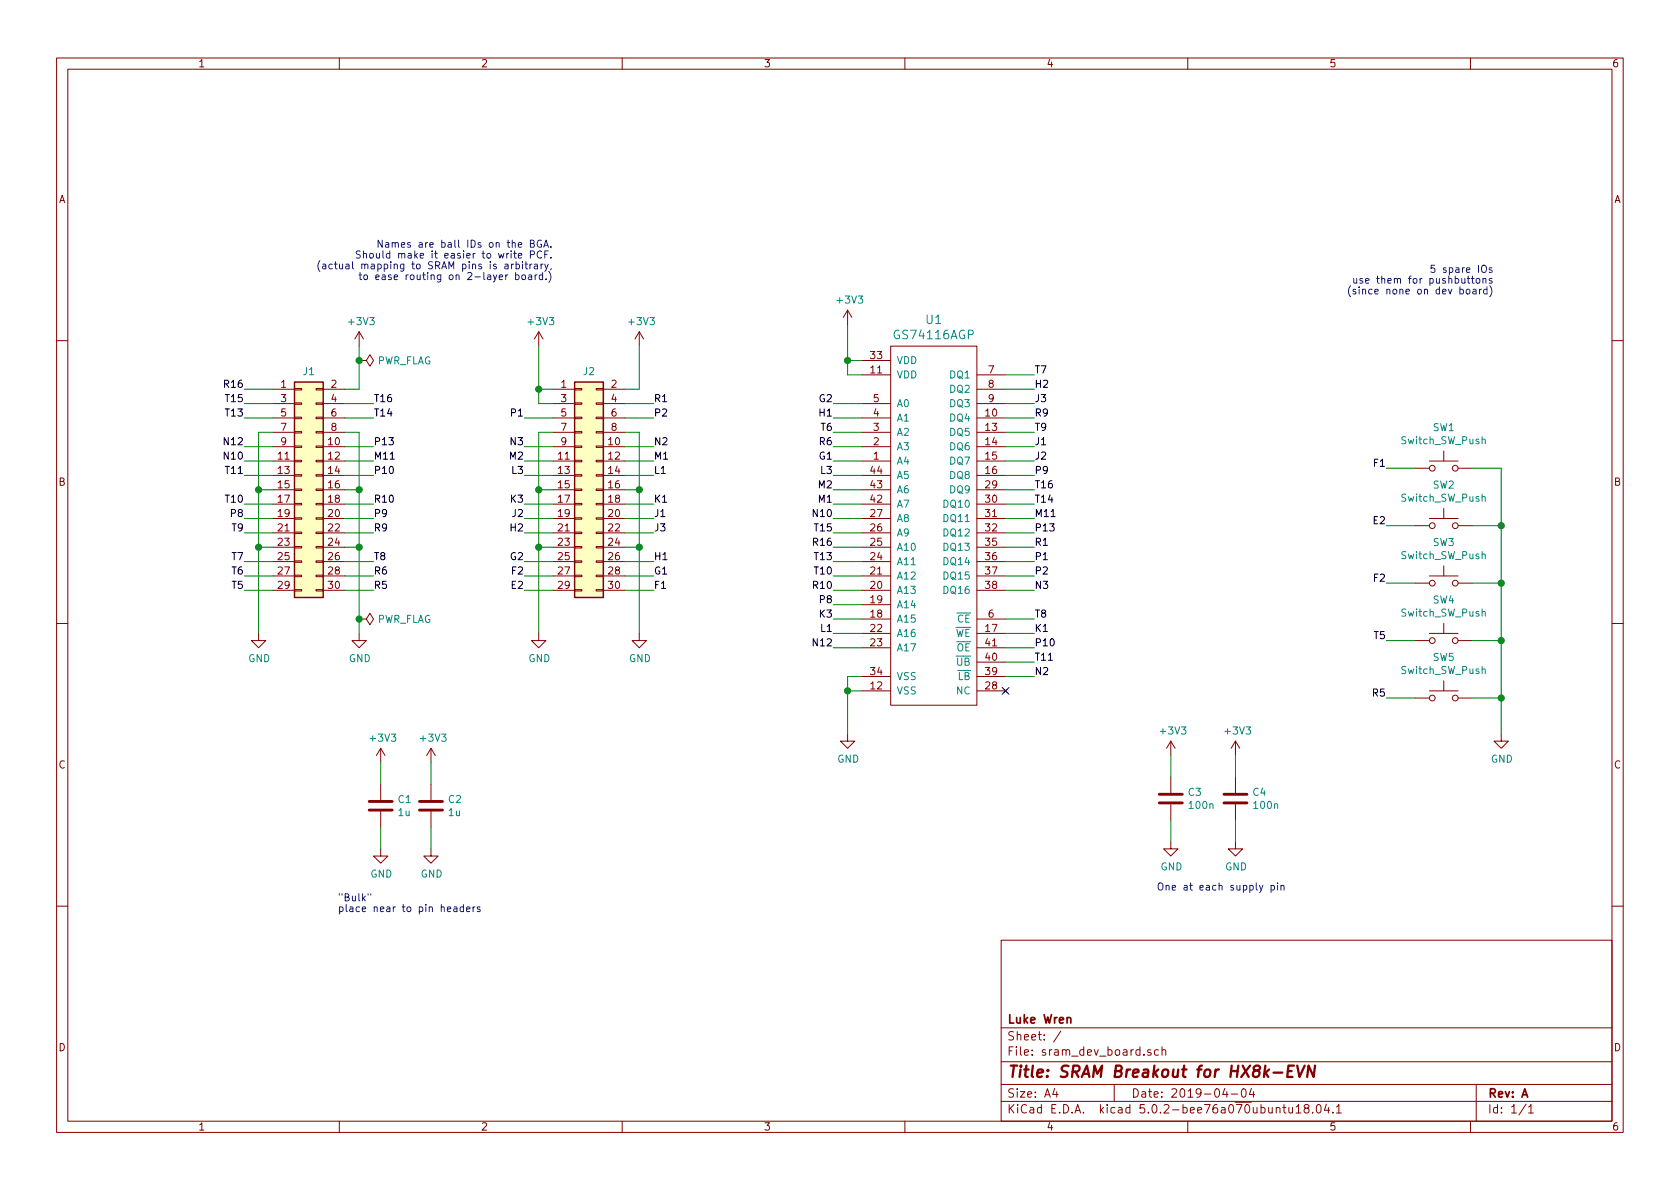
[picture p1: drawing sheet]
EESchema Schematic File Version 4
EELAYER 26 0
EELAYER END
$Descr A4 11693 8268
encoding utf-8
Sheet 1 1
Title "SRAM Breakout for HX8k-EVN"
Date "2019-04-04"
Rev "A"
Comp "Luke Wren"
Comment1 ""
Comment2 ""
Comment3 ""
Comment4 ""
$EndDescr
$Comp
L fpgaboy-cache:fpgaboy-rescue_GS74116AGP_ U1
U 1 1
P 6500 3650
F 0 "U1" H 6500 5087 60  0000 C CNN
F 1 "GS74116AGP" H 6500 4981 60  0000 C CNN
F 2 "fpgaboy_parts:TSOP_II_44" H 6500 3650 60  0001 C CNN
F 3 "" H 6500 3650 60  0001 C CNN
	1    6500 3650
	1    0    0    -1  
$EndComp
Wire Wire Line
	1900 3000 1800 3000
Wire Wire Line
	1800 3000 1800 3400
Wire Wire Line
	1900 3400 1800 3400
Connection ~ 1800 3400
Wire Wire Line
	1800 3400 1800 3800
$Comp
L Connector_Generic:Conn_02x15_Odd_Even J1
U 1 1
P 2100 3400
F 0 "J1" H 2150 4225 50  0000 C CNN
F 1 "Conn_02x15_Odd_Even" H 2150 4226 50  0001 C CNN
F 2 "Connector_PinHeader_2.54mm:PinHeader_2x15_P2.54mm_Vertical" H 2100 3400 50  0001 C CNN
F 3 "~" H 2100 3400 50  0001 C CNN
	1    2100 3400
	1    0    0    -1  
$EndComp
Wire Wire Line
	1900 3800 1800 3800
Connection ~ 1800 3800
Wire Wire Line
	1800 3800 1800 4400
Wire Wire Line
	2400 3000 2500 3000
Wire Wire Line
	2500 3000 2500 3400
Wire Wire Line
	2400 3400 2500 3400
Connection ~ 2500 3400
Wire Wire Line
	2500 3400 2500 3800
Wire Wire Line
	2400 3800 2500 3800
Connection ~ 2500 3800
Wire Wire Line
	2500 3800 2500 4300
Wire Wire Line
	1900 2700 1700 2700
Wire Wire Line
	1900 2800 1700 2800
Wire Wire Line
	1900 2900 1700 2900
Wire Wire Line
	1900 3100 1700 3100
Wire Wire Line
	1900 3200 1700 3200
Wire Wire Line
	1900 3300 1700 3300
Wire Wire Line
	1900 3500 1700 3500
Wire Wire Line
	1900 3600 1700 3600
Wire Wire Line
	1900 3700 1700 3700
Wire Wire Line
	1900 3900 1700 3900
Wire Wire Line
	1900 4000 1700 4000
Wire Wire Line
	1900 4100 1700 4100
Wire Wire Line
	2400 2800 2600 2800
Wire Wire Line
	2400 2900 2600 2900
Wire Wire Line
	2400 3100 2600 3100
Wire Wire Line
	2400 3200 2600 3200
Wire Wire Line
	2400 3300 2600 3300
Wire Wire Line
	2400 3500 2600 3500
Wire Wire Line
	2400 3600 2600 3600
Wire Wire Line
	2400 3700 2600 3700
Wire Wire Line
	2400 3900 2600 3900
Wire Wire Line
	2400 4000 2600 4000
Wire Wire Line
	2400 4100 2600 4100
$Comp
L power:GND #PWR0101
U 1 1
P 1800 4400
F 0 "#PWR0101" H 1800 4150 50  0001 C CNN
F 1 "GND" H 1805 4227 50  0000 C CNN
F 2 "" H 1800 4400 50  0001 C CNN
F 3 "" H 1800 4400 50  0001 C CNN
	1    1800 4400
	1    0    0    -1  
$EndComp
$Comp
L power:GND #PWR0102
U 1 1
P 2500 4400
F 0 "#PWR0102" H 2500 4150 50  0001 C CNN
F 1 "GND" H 2505 4227 50  0000 C CNN
F 2 "" H 2500 4400 50  0001 C CNN
F 3 "" H 2500 4400 50  0001 C CNN
	1    2500 4400
	1    0    0    -1  
$EndComp
$Comp
L power:+3V3 #PWR0103
U 1 1
P 2500 2400
F 0 "#PWR0103" H 2500 2250 50  0001 C CNN
F 1 "+3V3" H 2515 2573 50  0000 C CNN
F 2 "" H 2500 2400 50  0001 C CNN
F 3 "" H 2500 2400 50  0001 C CNN
	1    2500 2400
	1    0    0    -1  
$EndComp
Wire Wire Line
	2400 2700 2500 2700
Wire Wire Line
	2500 2700 2500 2500
Wire Wire Line
	3850 3000 3750 3000
Wire Wire Line
	3750 3000 3750 3400
Wire Wire Line
	3850 3400 3750 3400
Connection ~ 3750 3400
Wire Wire Line
	3750 3400 3750 3800
$Comp
L Connector_Generic:Conn_02x15_Odd_Even J2
U 1 1
P 4050 3400
F 0 "J2" H 4100 4225 50  0000 C CNN
F 1 "Conn_02x15_Odd_Even" H 4100 4226 50  0001 C CNN
F 2 "Connector_PinHeader_2.54mm:PinHeader_2x15_P2.54mm_Vertical" H 4050 3400 50  0001 C CNN
F 3 "~" H 4050 3400 50  0001 C CNN
	1    4050 3400
	1    0    0    -1  
$EndComp
Wire Wire Line
	3850 3800 3750 3800
Connection ~ 3750 3800
Wire Wire Line
	3750 3800 3750 4400
Wire Wire Line
	4350 3000 4450 3000
Wire Wire Line
	4450 3000 4450 3400
Wire Wire Line
	4350 3400 4450 3400
Connection ~ 4450 3400
Wire Wire Line
	4450 3400 4450 3800
Wire Wire Line
	4350 3800 4450 3800
Connection ~ 4450 3800
Wire Wire Line
	4450 3800 4450 4400
Wire Wire Line
	3850 2700 3750 2700
Wire Wire Line
	3850 2800 3750 2800
Wire Wire Line
	3850 2900 3650 2900
Wire Wire Line
	3850 3100 3650 3100
Wire Wire Line
	3850 3200 3650 3200
Wire Wire Line
	3850 3300 3650 3300
Wire Wire Line
	3850 3500 3650 3500
Wire Wire Line
	3850 3600 3650 3600
Wire Wire Line
	3850 3700 3650 3700
Wire Wire Line
	3850 3900 3650 3900
Wire Wire Line
	3850 4000 3650 4000
Wire Wire Line
	3850 4100 3650 4100
Wire Wire Line
	4350 2900 4550 2900
Wire Wire Line
	4350 3100 4550 3100
Wire Wire Line
	4350 3200 4550 3200
Wire Wire Line
	4350 3300 4550 3300
Wire Wire Line
	4350 3500 4550 3500
Wire Wire Line
	4350 3600 4550 3600
Wire Wire Line
	4350 3700 4550 3700
Wire Wire Line
	4350 3900 4550 3900
Wire Wire Line
	4350 4000 4550 4000
Wire Wire Line
	4350 4100 4550 4100
$Comp
L power:GND #PWR0104
U 1 1
P 3750 4400
F 0 "#PWR0104" H 3750 4150 50  0001 C CNN
F 1 "GND" H 3755 4227 50  0000 C CNN
F 2 "" H 3750 4400 50  0001 C CNN
F 3 "" H 3750 4400 50  0001 C CNN
	1    3750 4400
	1    0    0    -1  
$EndComp
$Comp
L power:GND #PWR0105
U 1 1
P 4450 4400
F 0 "#PWR0105" H 4450 4150 50  0001 C CNN
F 1 "GND" H 4455 4227 50  0000 C CNN
F 2 "" H 4450 4400 50  0001 C CNN
F 3 "" H 4450 4400 50  0001 C CNN
	1    4450 4400
	1    0    0    -1  
$EndComp
$Comp
L power:+3V3 #PWR0106
U 1 1
P 4450 2400
F 0 "#PWR0106" H 4450 2250 50  0001 C CNN
F 1 "+3V3" H 4465 2573 50  0000 C CNN
F 2 "" H 4450 2400 50  0001 C CNN
F 3 "" H 4450 2400 50  0001 C CNN
	1    4450 2400
	1    0    0    -1  
$EndComp
Wire Wire Line
	4350 2700 4450 2700
Wire Wire Line
	4450 2700 4450 2400
Wire Wire Line
	3750 2700 3750 2400
$Comp
L power:+3V3 #PWR0107
U 1 1
P 3750 2400
F 0 "#PWR0107" H 3750 2250 50  0001 C CNN
F 1 "+3V3" H 3765 2573 50  0000 C CNN
F 2 "" H 3750 2400 50  0001 C CNN
F 3 "" H 3750 2400 50  0001 C CNN
	1    3750 2400
	1    0    0    -1  
$EndComp
$Comp
L Device:C C1
U 1 1
P 2650 5600
F 0 "C1" H 2765 5646 50  0000 L CNN
F 1 "1u" H 2765 5555 50  0000 L CNN
F 2 "Capacitor_SMD:C_0603_1608Metric_Pad1.05x0.95mm_HandSolder" H 2688 5450 50  0001 C CNN
F 3 "~" H 2650 5600 50  0001 C CNN
	1    2650 5600
	1    0    0    -1  
$EndComp
$Comp
L power:GND #PWR0108
U 1 1
P 2650 5900
F 0 "#PWR0108" H 2650 5650 50  0001 C CNN
F 1 "GND" H 2655 5727 50  0000 C CNN
F 2 "" H 2650 5900 50  0001 C CNN
F 3 "" H 2650 5900 50  0001 C CNN
	1    2650 5900
	1    0    0    -1  
$EndComp
$Comp
L power:+3V3 #PWR0109
U 1 1
P 2650 5300
F 0 "#PWR0109" H 2650 5150 50  0001 C CNN
F 1 "+3V3" H 2665 5473 50  0000 C CNN
F 2 "" H 2650 5300 50  0001 C CNN
F 3 "" H 2650 5300 50  0001 C CNN
	1    2650 5300
	1    0    0    -1  
$EndComp
Wire Wire Line
	2650 5300 2650 5450
Wire Wire Line
	2650 5750 2650 5900
$Comp
L Device:C C2
U 1 1
P 3000 5600
F 0 "C2" H 3115 5646 50  0000 L CNN
F 1 "1u" H 3115 5555 50  0000 L CNN
F 2 "Capacitor_SMD:C_0603_1608Metric_Pad1.05x0.95mm_HandSolder" H 3038 5450 50  0001 C CNN
F 3 "~" H 3000 5600 50  0001 C CNN
	1    3000 5600
	1    0    0    -1  
$EndComp
$Comp
L power:GND #PWR0110
U 1 1
P 3000 5900
F 0 "#PWR0110" H 3000 5650 50  0001 C CNN
F 1 "GND" H 3005 5727 50  0000 C CNN
F 2 "" H 3000 5900 50  0001 C CNN
F 3 "" H 3000 5900 50  0001 C CNN
	1    3000 5900
	1    0    0    -1  
$EndComp
$Comp
L power:+3V3 #PWR0111
U 1 1
P 3000 5300
F 0 "#PWR0111" H 3000 5150 50  0001 C CNN
F 1 "+3V3" H 3015 5473 50  0000 C CNN
F 2 "" H 3000 5300 50  0001 C CNN
F 3 "" H 3000 5300 50  0001 C CNN
	1    3000 5300
	1    0    0    -1  
$EndComp
Wire Wire Line
	3000 5300 3000 5450
Wire Wire Line
	3000 5750 3000 5900
$Comp
L Device:C C3
U 1 1
P 8150 5550
F 0 "C3" H 8265 5596 50  0000 L CNN
F 1 "100n" H 8265 5505 50  0000 L CNN
F 2 "Capacitor_SMD:C_0603_1608Metric_Pad1.05x0.95mm_HandSolder" H 8188 5400 50  0001 C CNN
F 3 "~" H 8150 5550 50  0001 C CNN
	1    8150 5550
	1    0    0    -1  
$EndComp
$Comp
L power:GND #PWR0112
U 1 1
P 8150 5850
F 0 "#PWR0112" H 8150 5600 50  0001 C CNN
F 1 "GND" H 8155 5677 50  0000 C CNN
F 2 "" H 8150 5850 50  0001 C CNN
F 3 "" H 8150 5850 50  0001 C CNN
	1    8150 5850
	1    0    0    -1  
$EndComp
$Comp
L power:+3V3 #PWR0113
U 1 1
P 8150 5250
F 0 "#PWR0113" H 8150 5100 50  0001 C CNN
F 1 "+3V3" H 8165 5423 50  0000 C CNN
F 2 "" H 8150 5250 50  0001 C CNN
F 3 "" H 8150 5250 50  0001 C CNN
	1    8150 5250
	1    0    0    -1  
$EndComp
Wire Wire Line
	8150 5250 8150 5400
Wire Wire Line
	8150 5700 8150 5850
$Comp
L Device:C C4
U 1 1
P 8600 5550
F 0 "C4" H 8715 5596 50  0000 L CNN
F 1 "100n" H 8715 5505 50  0000 L CNN
F 2 "Capacitor_SMD:C_0603_1608Metric_Pad1.05x0.95mm_HandSolder" H 8638 5400 50  0001 C CNN
F 3 "~" H 8600 5550 50  0001 C CNN
	1    8600 5550
	1    0    0    -1  
$EndComp
$Comp
L power:GND #PWR0114
U 1 1
P 8600 5850
F 0 "#PWR0114" H 8600 5600 50  0001 C CNN
F 1 "GND" H 8605 5677 50  0000 C CNN
F 2 "" H 8600 5850 50  0001 C CNN
F 3 "" H 8600 5850 50  0001 C CNN
	1    8600 5850
	1    0    0    -1  
$EndComp
$Comp
L power:+3V3 #PWR0115
U 1 1
P 8600 5250
F 0 "#PWR0115" H 8600 5100 50  0001 C CNN
F 1 "+3V3" H 8615 5423 50  0000 C CNN
F 2 "" H 8600 5250 50  0001 C CNN
F 3 "" H 8600 5250 50  0001 C CNN
	1    8600 5250
	1    0    0    -1  
$EndComp
Wire Wire Line
	8600 5250 8600 5400
Wire Wire Line
	8600 5700 8600 5850
Text Notes 8050 6200 0    50   ~ 0
One at each supply pin\n
Text Notes 2350 6350 0    50   ~ 0
"Bulk"\nplace near to pin headers\n
Wire Wire Line
	6000 2500 5900 2500
Wire Wire Line
	5900 2500 5900 2250
Wire Wire Line
	5900 2500 5900 2600
Wire Wire Line
	5900 2600 6000 2600
Connection ~ 5900 2500
$Comp
L power:+3V3 #PWR0116
U 1 1
P 5900 2250
F 0 "#PWR0116" H 5900 2100 50  0001 C CNN
F 1 "+3V3" H 5915 2423 50  0000 C CNN
F 2 "" H 5900 2250 50  0001 C CNN
F 3 "" H 5900 2250 50  0001 C CNN
	1    5900 2250
	1    0    0    -1  
$EndComp
Wire Wire Line
	6000 4700 5900 4700
Wire Wire Line
	5900 4700 5900 4800
Wire Wire Line
	6000 4800 5900 4800
Connection ~ 5900 4800
Wire Wire Line
	5900 4800 5900 5100
$Comp
L power:GND #PWR0117
U 1 1
P 5900 5100
F 0 "#PWR0117" H 5900 4850 50  0001 C CNN
F 1 "GND" H 5905 4927 50  0000 C CNN
F 2 "" H 5900 5100 50  0001 C CNN
F 3 "" H 5900 5100 50  0001 C CNN
	1    5900 5100
	1    0    0    -1  
$EndComp
Wire Wire Line
	4350 2800 4550 2800
Wire Wire Line
	3750 2700 3750 2800
Connection ~ 3750 2700
Text Label 4550 2800 0    50   ~ 0
R1
Text Label 4550 2900 0    50   ~ 0
P2
Text Label 4550 3100 0    50   ~ 0
N2
Text Label 4550 3200 0    50   ~ 0
M1
Text Label 4550 3300 0    50   ~ 0
L1
Text Label 4550 3500 0    50   ~ 0
K1
Text Label 4550 3600 0    50   ~ 0
J1
Text Label 4550 3700 0    50   ~ 0
J3
Text Label 4550 3900 0    50   ~ 0
H1
Text Label 4550 4000 0    50   ~ 0
G1
Text Label 4550 4100 0    50   ~ 0
F1
Text Label 3650 2900 2    50   ~ 0
P1
Text Label 3650 3100 2    50   ~ 0
N3
Text Label 3650 3200 2    50   ~ 0
M2
Text Label 3650 3300 2    50   ~ 0
L3
Text Label 3650 3500 2    50   ~ 0
K3
Text Label 3650 3600 2    50   ~ 0
J2
Text Label 3650 3700 2    50   ~ 0
H2
Text Label 3650 3900 2    50   ~ 0
G2
Text Label 3650 4000 2    50   ~ 0
F2
Text Label 3650 4100 2    50   ~ 0
E2
Text Notes 3850 1950 2    50   ~ 0
Names are ball IDs on the BGA.\nShould make it easier to write PCF.\n(actual mapping to SRAM pins is arbitrary,\nto ease routing on 2-layer board.)\n
Text Label 2600 2800 0    50   ~ 0
T16
Text Label 2600 2900 0    50   ~ 0
T14
Text Label 2600 3100 0    50   ~ 0
P13
Text Label 2600 3200 0    50   ~ 0
M11
Text Label 2600 3300 0    50   ~ 0
P10
Text Label 2600 3500 0    50   ~ 0
R10
Text Label 2600 3600 0    50   ~ 0
P9
Text Label 2600 3700 0    50   ~ 0
R9
Text Label 2600 3900 0    50   ~ 0
T8
Text Label 2600 4000 0    50   ~ 0
R6
Text Label 2600 4100 0    50   ~ 0
R5
Text Label 1700 2700 2    50   ~ 0
R16
Text Label 1700 2800 2    50   ~ 0
T15
Text Label 1700 2900 2    50   ~ 0
T13
Text Label 1700 3100 2    50   ~ 0
N12
Text Label 1700 3200 2    50   ~ 0
N10
Text Label 1700 3300 2    50   ~ 0
T11
Text Label 1700 3500 2    50   ~ 0
T10
Text Label 1700 3600 2    50   ~ 0
P8
Text Label 1700 3700 2    50   ~ 0
T9
Text Label 1700 3900 2    50   ~ 0
T7
Text Label 1700 4000 2    50   ~ 0
T6
Text Label 1700 4100 2    50   ~ 0
T5
Wire Wire Line
	7000 2600 7200 2600
Wire Wire Line
	7000 2700 7200 2700
Wire Wire Line
	7000 2800 7200 2800
Wire Wire Line
	7000 2900 7200 2900
Wire Wire Line
	7000 3000 7200 3000
Wire Wire Line
	7000 3100 7200 3100
Wire Wire Line
	7000 3200 7200 3200
Wire Wire Line
	7000 3300 7200 3300
Wire Wire Line
	7000 3400 7200 3400
Wire Wire Line
	7000 3500 7200 3500
Wire Wire Line
	7000 3600 7200 3600
Wire Wire Line
	7000 3700 7200 3700
Wire Wire Line
	7000 3800 7200 3800
Wire Wire Line
	7000 3900 7200 3900
Wire Wire Line
	7000 4000 7200 4000
Wire Wire Line
	7000 4100 7200 4100
Wire Wire Line
	7000 4300 7200 4300
Wire Wire Line
	7000 4400 7200 4400
Wire Wire Line
	7000 4500 7200 4500
Wire Wire Line
	7000 4600 7200 4600
Wire Wire Line
	7000 4700 7200 4700
Wire Wire Line
	6000 2800 5800 2800
Wire Wire Line
	6000 2900 5800 2900
Wire Wire Line
	6000 3000 5800 3000
Wire Wire Line
	6000 3100 5800 3100
Wire Wire Line
	6000 3200 5800 3200
Wire Wire Line
	6000 3300 5800 3300
Wire Wire Line
	6000 3400 5800 3400
Wire Wire Line
	6000 3500 5800 3500
Wire Wire Line
	6000 3600 5800 3600
Wire Wire Line
	6000 3700 5800 3700
Wire Wire Line
	6000 3800 5800 3800
Wire Wire Line
	6000 3900 5800 3900
Wire Wire Line
	6000 4000 5800 4000
Wire Wire Line
	6000 4100 5800 4100
Wire Wire Line
	6000 4200 5800 4200
Wire Wire Line
	6000 4300 5800 4300
Wire Wire Line
	6000 4400 5800 4400
Wire Wire Line
	6000 4500 5800 4500
$Comp
L fpgaboy-cache:Switch_SW_Push SW1
U 1 1
P 10050 3250
F 0 "SW1" H 10050 3535 50  0000 C CNN
F 1 "Switch_SW_Push" H 10050 3444 50  0000 C CNN
F 2 "Button_Switch_SMD:SW_SPST_EVQP0" H 10050 3450 50  0001 C CNN
F 3 "" H 10050 3450 50  0001 C CNN
	1    10050 3250
	1    0    0    -1  
$EndComp
Text Notes 10400 2050 2    50   ~ 0
5 spare IOs\nuse them for pushbuttons\n(since none on dev board)
$Comp
L fpgaboy-cache:Switch_SW_Push SW2
U 1 1
P 10050 3650
F 0 "SW2" H 10050 3935 50  0000 C CNN
F 1 "Switch_SW_Push" H 10050 3844 50  0000 C CNN
F 2 "Button_Switch_SMD:SW_SPST_EVQP0" H 10050 3850 50  0001 C CNN
F 3 "" H 10050 3850 50  0001 C CNN
	1    10050 3650
	1    0    0    -1  
$EndComp
$Comp
L fpgaboy-cache:Switch_SW_Push SW3
U 1 1
P 10050 4050
F 0 "SW3" H 10050 4335 50  0000 C CNN
F 1 "Switch_SW_Push" H 10050 4244 50  0000 C CNN
F 2 "Button_Switch_SMD:SW_SPST_EVQP0" H 10050 4250 50  0001 C CNN
F 3 "" H 10050 4250 50  0001 C CNN
	1    10050 4050
	1    0    0    -1  
$EndComp
$Comp
L fpgaboy-cache:Switch_SW_Push SW4
U 1 1
P 10050 4450
F 0 "SW4" H 10050 4735 50  0000 C CNN
F 1 "Switch_SW_Push" H 10050 4644 50  0000 C CNN
F 2 "Button_Switch_SMD:SW_SPST_EVQP0" H 10050 4650 50  0001 C CNN
F 3 "" H 10050 4650 50  0001 C CNN
	1    10050 4450
	1    0    0    -1  
$EndComp
Wire Wire Line
	10250 3250 10450 3250
Wire Wire Line
	10450 3250 10450 3650
Wire Wire Line
	10250 4450 10450 4450
Wire Wire Line
	10450 4850 10450 5100
Wire Wire Line
	10250 4050 10450 4050
Connection ~ 10450 4050
Wire Wire Line
	10450 4050 10450 4450
Wire Wire Line
	10250 3650 10450 3650
Connection ~ 10450 3650
Wire Wire Line
	10450 3650 10450 4050
$Comp
L power:GND #PWR0118
U 1 1
P 10450 5100
F 0 "#PWR0118" H 10450 4850 50  0001 C CNN
F 1 "GND" H 10455 4927 50  0000 C CNN
F 2 "" H 10450 5100 50  0001 C CNN
F 3 "" H 10450 5100 50  0001 C CNN
	1    10450 5100
	1    0    0    -1  
$EndComp
Wire Wire Line
	9850 3250 9650 3250
Wire Wire Line
	9850 3650 9650 3650
Wire Wire Line
	9850 4050 9650 4050
Wire Wire Line
	9850 4450 9650 4450
Text Label 5800 4500 2    50   ~ 0
N12
Text Label 5800 3900 2    50   ~ 0
T13
Text Label 5800 3800 2    50   ~ 0
R16
Text Label 5800 3700 2    50   ~ 0
T15
Text Label 5800 3600 2    50   ~ 0
N10
Text Label 7200 3400 0    50   ~ 0
T16
Text Label 7200 3500 0    50   ~ 0
T14
Text Label 7200 3600 0    50   ~ 0
M11
Text Label 7200 3700 0    50   ~ 0
P13
Text Label 7200 3800 0    50   ~ 0
R1
Text Label 7200 3900 0    50   ~ 0
P1
Text Label 7200 4000 0    50   ~ 0
P2
Text Label 7200 4100 0    50   ~ 0
N3
Text Label 7200 4700 0    50   ~ 0
N2
Text Label 7200 4600 0    50   ~ 0
T11
Text Label 5800 3500 2    50   ~ 0
M1
Text Label 5800 3400 2    50   ~ 0
M2
Text Label 7200 4500 0    50   ~ 0
P10
Text Label 5800 4400 2    50   ~ 0
L1
Text Label 5800 4000 2    50   ~ 0
T10
Text Label 5800 4100 2    50   ~ 0
R10
Text Label 5800 4200 2    50   ~ 0
P8
Text Label 5800 4300 2    50   ~ 0
K3
Text Label 7200 4400 0    50   ~ 0
K1
Text Label 7200 3300 0    50   ~ 0
P9
Text Label 7200 3200 0    50   ~ 0
J2
Text Label 7200 3100 0    50   ~ 0
J1
Text Label 7200 3000 0    50   ~ 0
T9
Text Label 5800 3300 2    50   ~ 0
L3
Text Label 7200 2900 0    50   ~ 0
R9
Text Label 7200 2800 0    50   ~ 0
J3
Text Label 7200 2700 0    50   ~ 0
H2
Text Label 7200 2600 0    50   ~ 0
T7
Text Label 7200 4300 0    50   ~ 0
T8
Text Label 5800 2800 2    50   ~ 0
G2
Text Label 5800 2900 2    50   ~ 0
H1
Text Label 5800 3000 2    50   ~ 0
T6
Text Label 5800 3100 2    50   ~ 0
R6
Text Label 5800 3200 2    50   ~ 0
G1
NoConn ~ 7000 4800
$Comp
L fpgaboy-cache:Switch_SW_Push SW5
U 1 1
P 10050 4850
F 0 "SW5" H 10050 5135 50  0000 C CNN
F 1 "Switch_SW_Push" H 10050 5044 50  0000 C CNN
F 2 "Button_Switch_SMD:SW_SPST_EVQP0" H 10050 5050 50  0001 C CNN
F 3 "" H 10050 5050 50  0001 C CNN
	1    10050 4850
	1    0    0    -1  
$EndComp
Wire Wire Line
	10250 4850 10450 4850
Wire Wire Line
	10450 4450 10450 4850
Wire Wire Line
	9850 4850 9650 4850
Connection ~ 10450 4850
Connection ~ 10450 4450
Text Label 9650 4050 2    50   ~ 0
F2
Text Label 9650 3250 2    50   ~ 0
F1
Text Label 9650 3650 2    50   ~ 0
E2
Text Label 9650 4450 2    50   ~ 0
T5
Text Label 9650 4850 2    50   ~ 0
R5
$Comp
L power:PWR_FLAG #FLG0101
U 1 1
P 2500 2500
F 0 "#FLG0101" H 2500 2575 50  0001 C CNN
F 1 "PWR_FLAG" V 2500 2628 50  0000 L CNN
F 2 "" H 2500 2500 50  0001 C CNN
F 3 "~" H 2500 2500 50  0001 C CNN
	1    2500 2500
	0    1    1    0   
$EndComp
$Comp
L power:PWR_FLAG #FLG0102
U 1 1
P 2500 4300
F 0 "#FLG0102" H 2500 4375 50  0001 C CNN
F 1 "PWR_FLAG" V 2500 4428 50  0000 L CNN
F 2 "" H 2500 4300 50  0001 C CNN
F 3 "~" H 2500 4300 50  0001 C CNN
	1    2500 4300
	0    1    1    0   
$EndComp
Connection ~ 2500 4300
Wire Wire Line
	2500 4300 2500 4400
Connection ~ 2500 2500
Wire Wire Line
	2500 2500 2500 2400
$EndSCHEMATC
